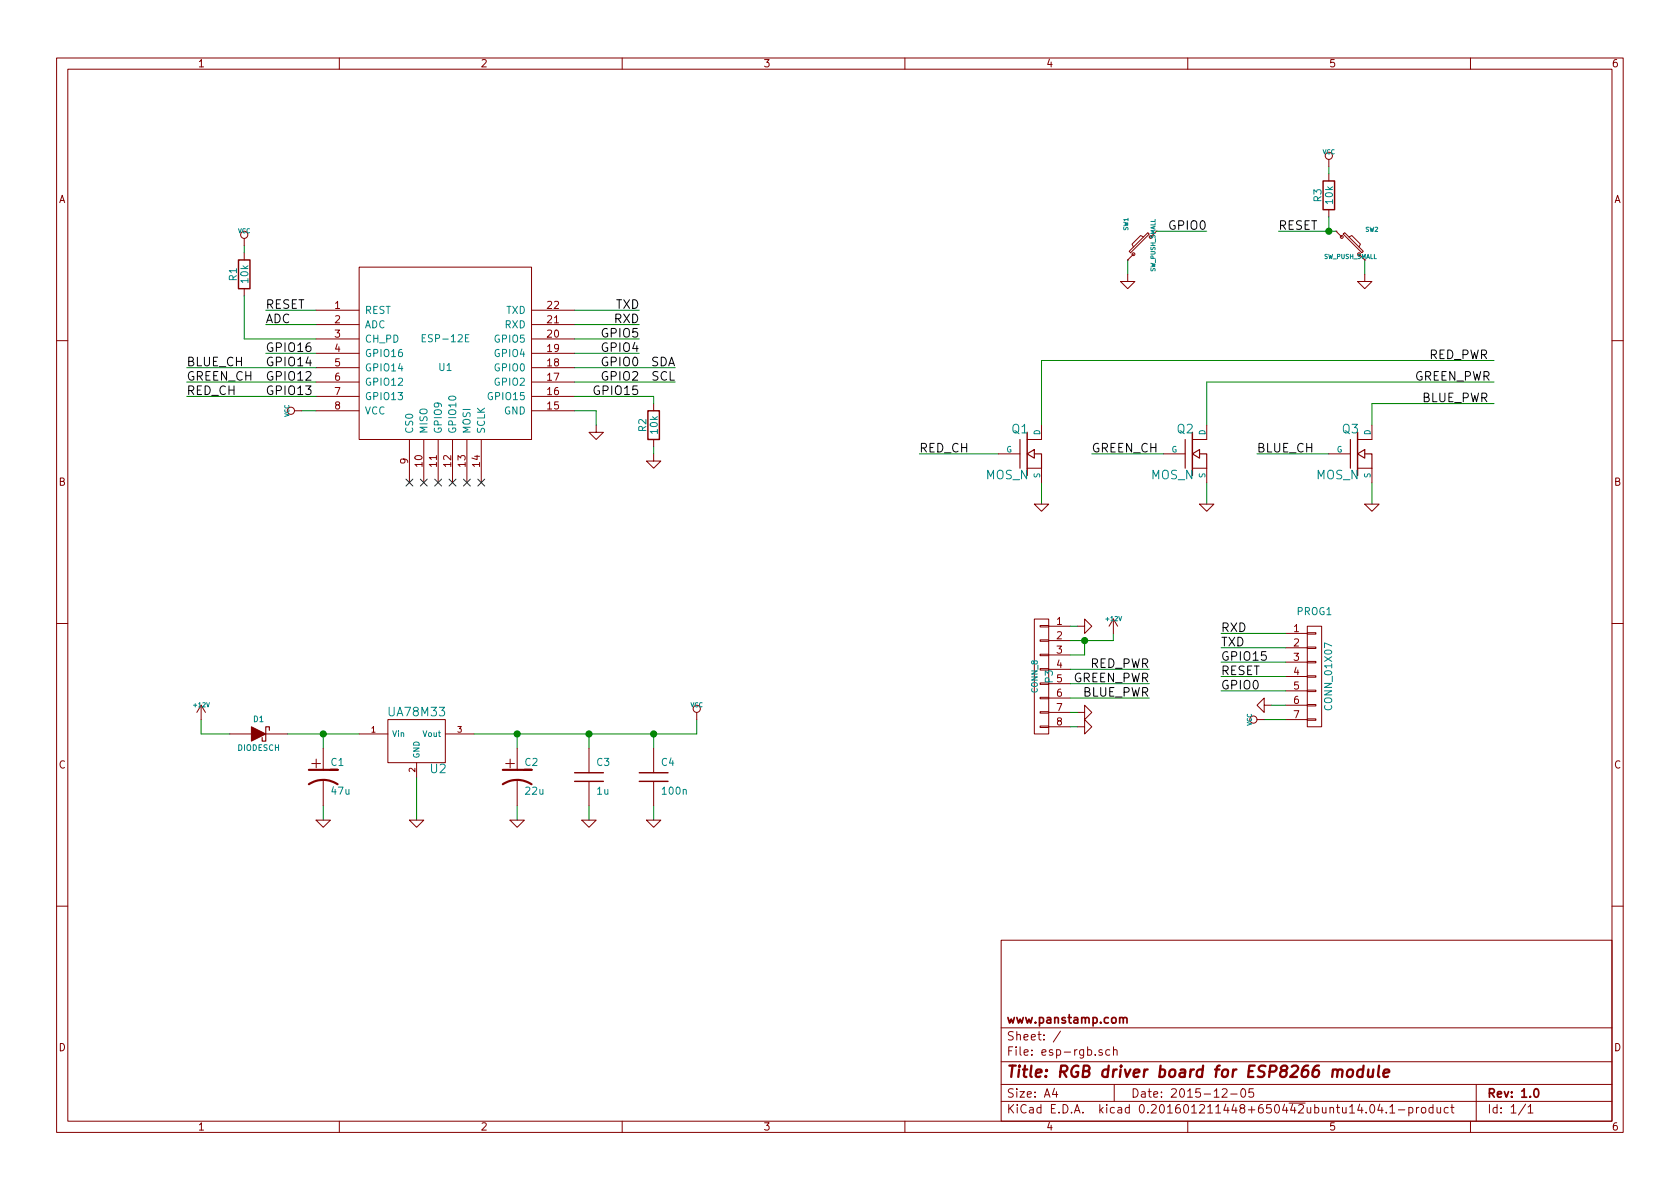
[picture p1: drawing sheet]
EESchema Schematic File Version 2
LIBS:power
LIBS:digi
LIBS:mycomponents
LIBS:device
LIBS:conn
LIBS:linear
LIBS:regul
LIBS:74xx
LIBS:cmos4000
LIBS:adc-dac
LIBS:memory
LIBS:xilinx
LIBS:microcontrollers
LIBS:dsp
LIBS:microchip
LIBS:analog_switches
LIBS:motorola
LIBS:texas
LIBS:intel
LIBS:audio
LIBS:interface
LIBS:digital-audio
LIBS:philips
LIBS:display
LIBS:cypress
LIBS:siliconi
LIBS:contrib
LIBS:valves
LIBS:esp-rgb-cache
EELAYER 25 0
EELAYER END
$Descr A4 11693 8268
encoding utf-8
Sheet 1 1
Title "RGB driver board for ESP8266 module"
Date "2015-12-05"
Rev "1.0"
Comp "www.panstamp.com"
Comment1 ""
Comment2 ""
Comment3 ""
Comment4 ""
$EndDescr
Wire Wire Line
	2250 5600 2250 5700
Wire Wire Line
	3600 5600 3600 5700
Wire Wire Line
	1400 5000 1400 5100
Wire Wire Line
	1400 5100 1600 5100
Wire Wire Line
	7600 3150 8100 3150
Wire Wire Line
	3300 5100 4850 5100
Wire Wire Line
	10400 2500 7250 2500
Wire Wire Line
	7250 2500 7250 2950
Wire Wire Line
	10400 2800 9550 2800
Wire Wire Line
	9550 2800 9550 2950
Wire Wire Line
	8400 3350 8400 3500
Connection ~ 4550 5100
Wire Wire Line
	4550 5200 4550 5100
Connection ~ 2250 5100
Wire Wire Line
	4100 5600 4100 5700
Connection ~ 3600 5100
Wire Wire Line
	4100 5100 4100 5200
Connection ~ 4100 5100
Wire Wire Line
	4850 5100 4850 5000
Wire Wire Line
	4550 5600 4550 5700
Wire Wire Line
	9250 3150 8750 3150
Wire Wire Line
	6950 3150 6400 3150
Wire Wire Line
	9550 3350 9550 3500
Wire Wire Line
	7250 3350 7250 3500
Wire Wire Line
	8400 2950 8400 2650
Wire Wire Line
	8400 2650 10400 2650
Wire Wire Line
	2000 5100 2500 5100
Wire Wire Line
	2900 5400 2900 5700
Wire Wire Line
	3600 5200 3600 5100
Wire Wire Line
	2250 5200 2250 5100
$Comp
L CP1-RESCUE-cb-rgb C2
U 1 1
P 3600 5400
F 0 "C2" H 3650 5500 50  0000 L CNN
F 1 "22u" H 3650 5300 50  0000 L CNN
F 2 "mysmd:SMDCPOL_5" H 3600 5400 60  0001 C CNN
F 3 "" H 3600 5400 60  0001 C CNN
	1    3600 5400
	1    0    0    -1  
$EndComp
$Comp
L CP1-RESCUE-cb-rgb C1
U 1 1
P 2250 5400
F 0 "C1" H 2300 5500 50  0000 L CNN
F 1 "47u" H 2300 5300 50  0000 L CNN
F 2 "mysmd:SMDCPOL_6.3" H 2250 5400 60  0001 C CNN
F 3 "" H 2250 5400 60  0001 C CNN
	1    2250 5400
	1    0    0    -1  
$EndComp
$Comp
L +12V #PWR01
U 1 1
P 1400 5000
F 0 "#PWR01" H 1400 4950 20  0001 C CNN
F 1 "+12V" H 1400 5100 30  0000 C CNN
F 2 "" H 1400 5000 60  0001 C CNN
F 3 "" H 1400 5000 60  0001 C CNN
	1    1400 5000
	1    0    0    -1  
$EndComp
Text Label 1300 2650 0    60   ~ 0
GREEN_CH
Text Label 7600 3150 0    60   ~ 0
GREEN_CH
$Comp
L LF33 U2
U 1 1
P 2900 5150
F 0 "U2" H 3050 4954 60  0000 C CNN
F 1 "UA78M33" H 2900 5350 60  0000 C CNN
F 2 "libcms:SOT223" H 2900 5150 60  0001 C CNN
F 3 "" H 2900 5150 60  0001 C CNN
	1    2900 5150
	1    0    0    -1  
$EndComp
Text Label 1300 2550 0    60   ~ 0
BLUE_CH
Text Label 1300 2750 0    60   ~ 0
RED_CH
$Comp
L GND-RESCUE-cb-rgb #PWR02
U 1 1
P 7250 3500
F 0 "#PWR02" H 7250 3500 30  0001 C CNN
F 1 "GND" H 7250 3430 30  0001 C CNN
F 2 "" H 7250 3500 60  0001 C CNN
F 3 "" H 7250 3500 60  0001 C CNN
	1    7250 3500
	1    0    0    -1  
$EndComp
$Comp
L GND-RESCUE-cb-rgb #PWR03
U 1 1
P 8400 3500
F 0 "#PWR03" H 8400 3500 30  0001 C CNN
F 1 "GND" H 8400 3430 30  0001 C CNN
F 2 "" H 8400 3500 60  0001 C CNN
F 3 "" H 8400 3500 60  0001 C CNN
	1    8400 3500
	1    0    0    -1  
$EndComp
$Comp
L GND-RESCUE-cb-rgb #PWR04
U 1 1
P 9550 3500
F 0 "#PWR04" H 9550 3500 30  0001 C CNN
F 1 "GND" H 9550 3430 30  0001 C CNN
F 2 "" H 9550 3500 60  0001 C CNN
F 3 "" H 9550 3500 60  0001 C CNN
	1    9550 3500
	1    0    0    -1  
$EndComp
Text Label 9950 2500 0    60   ~ 0
RED_PWR
Text Label 9850 2650 0    60   ~ 0
GREEN_PWR
Text Label 9900 2800 0    60   ~ 0
BLUE_PWR
Text Label 6400 3150 0    60   ~ 0
RED_CH
Text Label 8750 3150 0    60   ~ 0
BLUE_CH
$Comp
L MOS_N Q3
U 1 1
P 9450 3150
F 0 "Q3" H 9460 3320 60  0000 R CNN
F 1 "MOS_N" H 9460 3000 60  0000 R CNN
F 2 "libcms:SOT23GDS" H 9450 3150 60  0001 C CNN
F 3 "" H 9450 3150 60  0001 C CNN
	1    9450 3150
	1    0    0    -1  
$EndComp
$Comp
L MOS_N Q2
U 1 1
P 8300 3150
F 0 "Q2" H 8310 3320 60  0000 R CNN
F 1 "MOS_N" H 8310 3000 60  0000 R CNN
F 2 "libcms:SOT23GDS" H 8300 3150 60  0001 C CNN
F 3 "" H 8300 3150 60  0001 C CNN
	1    8300 3150
	1    0    0    -1  
$EndComp
$Comp
L MOS_N Q1
U 1 1
P 7150 3150
F 0 "Q1" H 7160 3320 60  0000 R CNN
F 1 "MOS_N" H 7160 3000 60  0000 R CNN
F 2 "libcms:SOT23GDS" H 7150 3150 60  0001 C CNN
F 3 "" H 7150 3150 60  0001 C CNN
	1    7150 3150
	1    0    0    -1  
$EndComp
$Comp
L GND-RESCUE-cb-rgb #PWR05
U 1 1
P 4550 5700
F 0 "#PWR05" H 4550 5700 30  0001 C CNN
F 1 "GND" H 4550 5630 30  0001 C CNN
F 2 "" H 4550 5700 60  0001 C CNN
F 3 "" H 4550 5700 60  0001 C CNN
	1    4550 5700
	1    0    0    -1  
$EndComp
$Comp
L C-RESCUE-cb-rgb C4
U 1 1
P 4550 5400
F 0 "C4" H 4600 5500 50  0000 L CNN
F 1 "100n" H 4600 5300 50  0000 L CNN
F 2 "mysmd:SM0603S" H 4550 5400 60  0001 C CNN
F 3 "" H 4550 5400 60  0001 C CNN
	1    4550 5400
	1    0    0    -1  
$EndComp
$Comp
L DIODESCH D1
U 1 1
P 1800 5100
F 0 "D1" H 1800 5200 40  0000 C CNN
F 1 "DIODESCH" H 1800 5000 40  0000 C CNN
F 2 "mysmd:SMA" H 1800 5100 60  0001 C CNN
F 3 "" H 1800 5100 60  0001 C CNN
	1    1800 5100
	1    0    0    -1  
$EndComp
$Comp
L GND-RESCUE-cb-rgb #PWR06
U 1 1
P 2900 5700
F 0 "#PWR06" H 2900 5700 30  0001 C CNN
F 1 "GND" H 2900 5630 30  0001 C CNN
F 2 "" H 2900 5700 60  0001 C CNN
F 3 "" H 2900 5700 60  0001 C CNN
	1    2900 5700
	1    0    0    -1  
$EndComp
$Comp
L GND-RESCUE-cb-rgb #PWR07
U 1 1
P 2250 5700
F 0 "#PWR07" H 2250 5700 30  0001 C CNN
F 1 "GND" H 2250 5630 30  0001 C CNN
F 2 "" H 2250 5700 60  0001 C CNN
F 3 "" H 2250 5700 60  0001 C CNN
	1    2250 5700
	1    0    0    -1  
$EndComp
$Comp
L GND-RESCUE-cb-rgb #PWR08
U 1 1
P 3600 5700
F 0 "#PWR08" H 3600 5700 30  0001 C CNN
F 1 "GND" H 3600 5630 30  0001 C CNN
F 2 "" H 3600 5700 60  0001 C CNN
F 3 "" H 3600 5700 60  0001 C CNN
	1    3600 5700
	1    0    0    -1  
$EndComp
$Comp
L GND-RESCUE-cb-rgb #PWR09
U 1 1
P 4100 5700
F 0 "#PWR09" H 4100 5700 30  0001 C CNN
F 1 "GND" H 4100 5630 30  0001 C CNN
F 2 "" H 4100 5700 60  0001 C CNN
F 3 "" H 4100 5700 60  0001 C CNN
	1    4100 5700
	1    0    0    -1  
$EndComp
$Comp
L C-RESCUE-cb-rgb C3
U 1 1
P 4100 5400
F 0 "C3" H 4150 5500 50  0000 L CNN
F 1 "1u" H 4150 5300 50  0000 L CNN
F 2 "mysmd:SM0603S" H 4100 5400 60  0001 C CNN
F 3 "" H 4100 5400 60  0001 C CNN
	1    4100 5400
	1    0    0    -1  
$EndComp
$Comp
L CONN_01X08 P3
U 1 1
P 7250 4700
F 0 "P3" V 7200 4700 50  0000 C CNN
F 1 "CONN_8" V 7300 4700 40  0000 C CNN
F 2 "Pin_Headers:Pin_Header_Straight_1x08" H 7250 4700 60  0001 C CNN
F 3 "" H 7250 4700 60  0001 C CNN
	1    7250 4700
	-1   0    0    -1  
$EndComp
$Comp
L GND #PWR010
U 1 1
P 7500 4350
F 0 "#PWR010" H 7500 4350 30  0001 C CNN
F 1 "GND" H 7500 4280 30  0001 C CNN
F 2 "" H 7500 4350 60  0001 C CNN
F 3 "" H 7500 4350 60  0001 C CNN
	1    7500 4350
	0    -1   -1   0   
$EndComp
$Comp
L GND #PWR011
U 1 1
P 7500 5050
F 0 "#PWR011" H 7500 5050 30  0001 C CNN
F 1 "GND" H 7500 4980 30  0001 C CNN
F 2 "" H 7500 5050 60  0001 C CNN
F 3 "" H 7500 5050 60  0001 C CNN
	1    7500 5050
	0    -1   -1   0   
$EndComp
Wire Wire Line
	7450 4450 7750 4450
Wire Wire Line
	7750 4450 7750 4400
Wire Wire Line
	7500 5050 7450 5050
$Comp
L +12V #PWR012
U 1 1
P 7750 4400
F 0 "#PWR012" H 7750 4350 20  0001 C CNN
F 1 "+12V" H 7750 4500 30  0000 C CNN
F 2 "" H 7750 4400 60  0001 C CNN
F 3 "" H 7750 4400 60  0001 C CNN
	1    7750 4400
	1    0    0    -1  
$EndComp
Wire Wire Line
	7500 4350 7450 4350
Wire Wire Line
	7450 4550 7550 4550
Wire Wire Line
	7550 4550 7550 4450
Connection ~ 7550 4450
Wire Wire Line
	7450 4650 8000 4650
Wire Wire Line
	7450 4750 8000 4750
Wire Wire Line
	7450 4850 8000 4850
$Comp
L GND #PWR013
U 1 1
P 7500 4950
F 0 "#PWR013" H 7500 4950 30  0001 C CNN
F 1 "GND" H 7500 4880 30  0001 C CNN
F 2 "" H 7500 4950 60  0001 C CNN
F 3 "" H 7500 4950 60  0001 C CNN
	1    7500 4950
	0    -1   -1   0   
$EndComp
Wire Wire Line
	7450 4950 7500 4950
Text Label 8000 4650 2    60   ~ 0
RED_PWR
Text Label 8000 4750 2    60   ~ 0
GREEN_PWR
Text Label 8000 4850 2    60   ~ 0
BLUE_PWR
$Comp
L VCC #PWR014
U 1 1
P 4850 5000
F 0 "#PWR014" H 4850 5100 30  0001 C CNN
F 1 "VCC" H 4850 5100 30  0000 C CNN
F 2 "" H 4850 5000 60  0001 C CNN
F 3 "" H 4850 5000 60  0001 C CNN
	1    4850 5000
	1    0    0    -1  
$EndComp
Text Label 4700 2650 2    60   ~ 0
SCL
$Comp
L GND #PWR015
U 1 1
P 4150 2950
F 0 "#PWR015" H 4150 2950 30  0001 C CNN
F 1 "GND" H 4150 2880 30  0001 C CNN
F 2 "" H 4150 2950 60  0001 C CNN
F 3 "" H 4150 2950 60  0001 C CNN
	1    4150 2950
	1    0    0    -1  
$EndComp
Text Label 4700 2550 2    60   ~ 0
SDA
Text Label 4450 2150 2    60   ~ 0
TXD
Text Label 4450 2250 2    60   ~ 0
RXD
Text Label 4450 2550 2    60   ~ 0
GPIO0
$Comp
L ESP-12E U1
U 1 1
P 3100 2450
F 0 "U1" H 3100 2350 50  0000 C CNN
F 1 "ESP-12E" H 3100 2550 50  0000 C CNN
F 2 "mysmd:ESP-12E" H 3100 2450 50  0001 C CNN
F 3 "" H 3100 2450 50  0001 C CNN
	1    3100 2450
	1    0    0    -1  
$EndComp
Wire Wire Line
	4000 2450 4450 2450
Wire Wire Line
	4000 2350 4450 2350
Wire Wire Line
	4000 2250 4450 2250
Wire Wire Line
	4000 2150 4450 2150
Wire Wire Line
	4000 2550 4700 2550
Wire Wire Line
	4000 2650 4700 2650
Text Label 4450 2650 2    60   ~ 0
GPIO2
Text Label 4450 2750 2    60   ~ 0
GPIO15
Wire Wire Line
	2200 2850 2100 2850
Wire Wire Line
	4000 2850 4150 2850
Wire Wire Line
	4150 2850 4150 2950
Text Label 4450 2350 2    60   ~ 0
GPIO5
Text Label 4450 2450 2    60   ~ 0
GPIO4
$Comp
L R R1
U 1 1
P 1700 1900
F 0 "R1" V 1780 1900 50  0000 C CNN
F 1 "10k" V 1700 1900 50  0000 C CNN
F 2 "mysmd:SM0603S" H 1700 1900 60  0001 C CNN
F 3 "" H 1700 1900 60  0001 C CNN
	1    1700 1900
	-1   0    0    1   
$EndComp
Wire Wire Line
	1700 1750 1700 1700
Wire Wire Line
	2200 2250 1850 2250
Text Label 1850 2250 0    60   ~ 0
ADC
Text Label 1850 2150 0    60   ~ 0
RESET
$Comp
L R R2
U 1 1
P 4550 2950
F 0 "R2" V 4630 2950 50  0000 C CNN
F 1 "10k" V 4550 2950 50  0000 C CNN
F 2 "mysmd:SM0603S" H 4550 2950 60  0001 C CNN
F 3 "" H 4550 2950 60  0001 C CNN
	1    4550 2950
	-1   0    0    1   
$EndComp
Wire Wire Line
	4550 2750 4550 2800
$Comp
L GND #PWR016
U 1 1
P 4550 3150
F 0 "#PWR016" H 4550 3150 30  0001 C CNN
F 1 "GND" H 4550 3080 30  0001 C CNN
F 2 "" H 4550 3150 60  0001 C CNN
F 3 "" H 4550 3150 60  0001 C CNN
	1    4550 3150
	1    0    0    -1  
$EndComp
Wire Wire Line
	4550 3100 4550 3150
NoConn ~ 2850 3350
NoConn ~ 2950 3350
NoConn ~ 3050 3350
NoConn ~ 3150 3350
NoConn ~ 3250 3350
NoConn ~ 3350 3350
Text Label 1850 2750 0    60   ~ 0
GPIO13
Text Label 1850 2650 0    60   ~ 0
GPIO12
Text Label 1850 2550 0    60   ~ 0
GPIO14
Text Label 1850 2450 0    60   ~ 0
GPIO16
Wire Wire Line
	2200 2450 1850 2450
Wire Wire Line
	1300 2550 2200 2550
Wire Wire Line
	1300 2650 2200 2650
Wire Wire Line
	1300 2750 2200 2750
Wire Wire Line
	2200 2350 1700 2350
Wire Wire Line
	1700 2350 1700 2050
$Comp
L VCC #PWR017
U 1 1
P 1700 1700
F 0 "#PWR017" H 1700 1800 30  0001 C CNN
F 1 "VCC" H 1700 1800 30  0000 C CNN
F 2 "" H 1700 1700 60  0000 C CNN
F 3 "" H 1700 1700 60  0000 C CNN
	1    1700 1700
	1    0    0    -1  
$EndComp
$Comp
L VCC #PWR018
U 1 1
P 2100 2850
F 0 "#PWR018" H 2100 2950 30  0001 C CNN
F 1 "VCC" H 2100 2950 30  0000 C CNN
F 2 "" H 2100 2850 60  0000 C CNN
F 3 "" H 2100 2850 60  0000 C CNN
	1    2100 2850
	0    -1   -1   0   
$EndComp
Wire Wire Line
	4550 2750 4000 2750
Wire Wire Line
	2200 2150 1850 2150
Wire Wire Line
	9500 1800 9500 1900
$Comp
L GND #PWR019
U 1 1
P 9500 1900
F 0 "#PWR019" H 9500 1900 30  0001 C CNN
F 1 "GND" H 9500 1830 30  0001 C CNN
F 2 "" H 9500 1900 60  0001 C CNN
F 3 "" H 9500 1900 60  0001 C CNN
	1    9500 1900
	1    0    0    -1  
$EndComp
$Comp
L SW_PUSH_SMALL SW2
U 1 1
P 9400 1700
F 0 "SW2" H 9550 1810 30  0000 C CNN
F 1 "SW_PUSH_SMALL" H 9400 1621 30  0000 C CNN
F 2 "mysmd:switch-tact-noah" H 9400 1700 60  0001 C CNN
F 3 "" H 9400 1700 60  0001 C CNN
	1    9400 1700
	1    0    0    -1  
$EndComp
Text Label 8900 1600 0    60   ~ 0
RESET
$Comp
L CONN_01X07 PROG1
U 1 1
P 9150 4700
F 0 "PROG1" H 9150 5150 50  0000 C CNN
F 1 "CONN_01X07" V 9250 4700 50  0000 C CNN
F 2 "Pin_Headers:Pin_Header_Straight_1x07" H 9150 4700 60  0001 C CNN
F 3 "" H 9150 4700 60  0000 C CNN
	1    9150 4700
	1    0    0    -1  
$EndComp
Wire Wire Line
	8950 4600 8500 4600
Wire Wire Line
	8950 4500 8500 4500
Text Label 8500 4400 0    60   ~ 0
RXD
Text Label 8500 4500 0    60   ~ 0
TXD
$Comp
L GND #PWR020
U 1 1
P 8850 4900
F 0 "#PWR020" H 8850 4900 30  0001 C CNN
F 1 "GND" H 8850 4830 30  0001 C CNN
F 2 "" H 8850 4900 60  0001 C CNN
F 3 "" H 8850 4900 60  0001 C CNN
	1    8850 4900
	0    1    1    0   
$EndComp
Wire Wire Line
	7850 1800 7850 1900
$Comp
L GND #PWR021
U 1 1
P 7850 1900
F 0 "#PWR021" H 7850 1900 30  0001 C CNN
F 1 "GND" H 7850 1830 30  0001 C CNN
F 2 "" H 7850 1900 60  0001 C CNN
F 3 "" H 7850 1900 60  0001 C CNN
	1    7850 1900
	1    0    0    -1  
$EndComp
$Comp
L SW_PUSH_SMALL SW1
U 1 1
P 7950 1700
F 0 "SW1" H 8100 1810 30  0000 C CNN
F 1 "SW_PUSH_SMALL" H 7950 1621 30  0000 C CNN
F 2 "mysmd:switch-tact-noah" H 7950 1700 60  0001 C CNN
F 3 "" H 7950 1700 60  0001 C CNN
	1    7950 1700
	0    -1   -1   0   
$EndComp
Wire Wire Line
	8050 1600 8400 1600
Text Label 8400 1600 2    60   ~ 0
GPIO0
Wire Wire Line
	9300 1600 8900 1600
$Comp
L R R3
U 1 1
P 9250 1350
F 0 "R3" V 9330 1350 50  0000 C CNN
F 1 "10k" V 9250 1350 50  0000 C CNN
F 2 "mysmd:SM0603S" H 9250 1350 60  0001 C CNN
F 3 "" H 9250 1350 60  0001 C CNN
	1    9250 1350
	-1   0    0    1   
$EndComp
Wire Wire Line
	9250 1500 9250 1600
Connection ~ 9250 1600
Wire Wire Line
	9250 1150 9250 1200
Wire Wire Line
	8950 4900 8850 4900
Wire Wire Line
	8950 5000 8800 5000
$Comp
L VCC #PWR022
U 1 1
P 8800 5000
F 0 "#PWR022" H 8800 5100 30  0001 C CNN
F 1 "VCC" H 8800 5100 30  0000 C CNN
F 2 "" H 8800 5000 60  0000 C CNN
F 3 "" H 8800 5000 60  0000 C CNN
	1    8800 5000
	0    -1   -1   0   
$EndComp
$Comp
L VCC #PWR023
U 1 1
P 9250 1150
F 0 "#PWR023" H 9250 1250 30  0001 C CNN
F 1 "VCC" H 9250 1250 30  0000 C CNN
F 2 "" H 9250 1150 60  0000 C CNN
F 3 "" H 9250 1150 60  0000 C CNN
	1    9250 1150
	1    0    0    -1  
$EndComp
Wire Wire Line
	8950 4800 8500 4800
Wire Wire Line
	8950 4700 8500 4700
Wire Wire Line
	8950 4400 8500 4400
Text Label 8500 4700 0    60   ~ 0
RESET
Text Label 8500 4800 0    60   ~ 0
GPIO0
Text Label 8500 4600 0    60   ~ 0
GPIO15
$EndSCHEMATC
